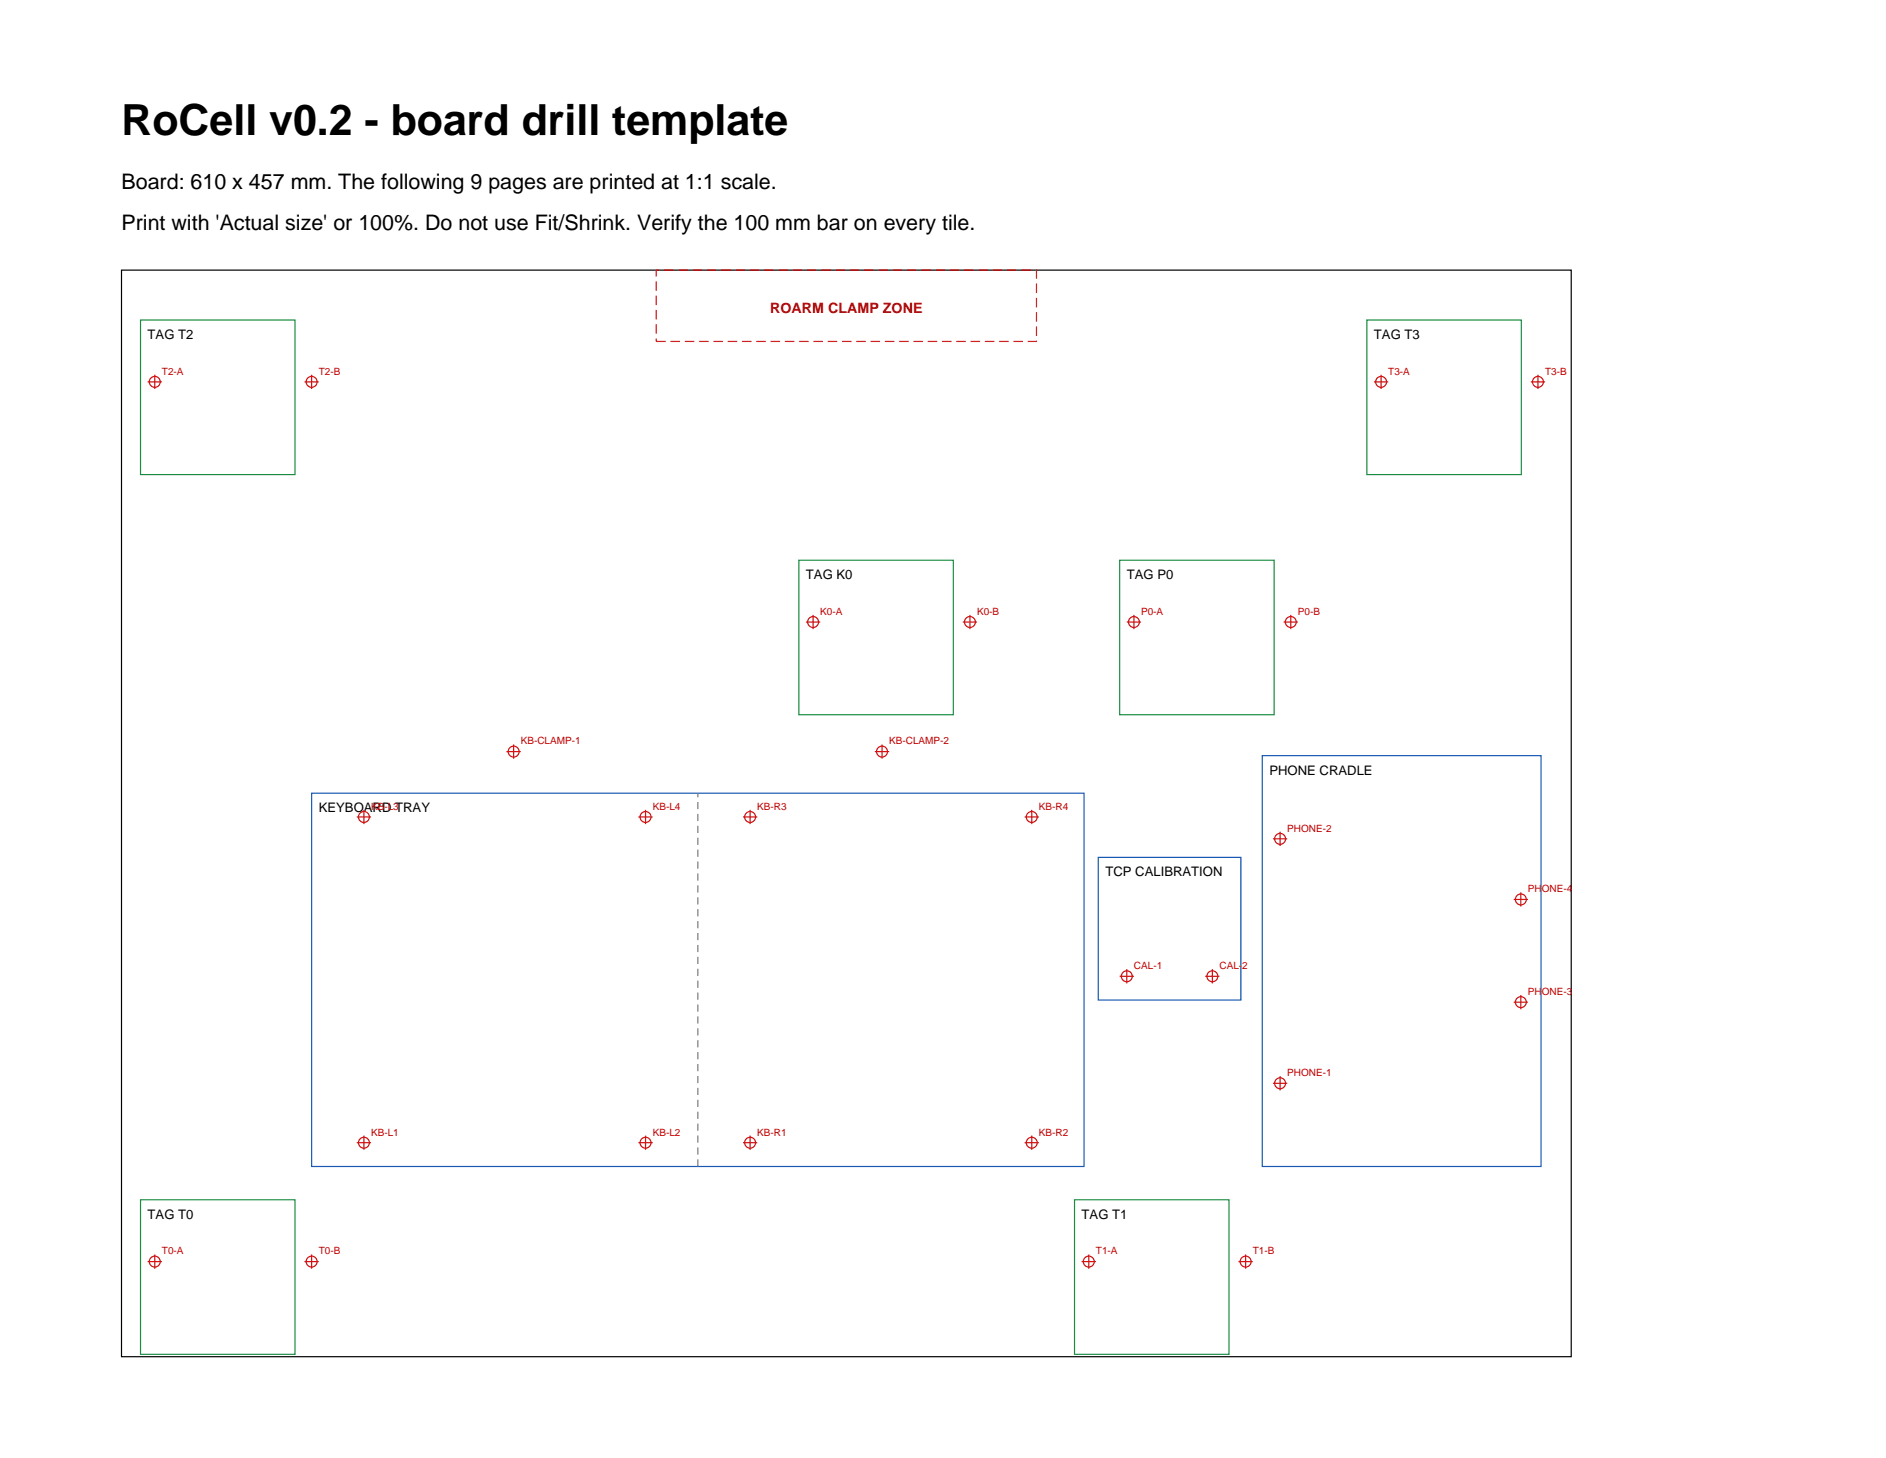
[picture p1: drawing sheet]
<svg xmlns="http://www.w3.org/2000/svg" width="279mm" height="216mm" viewBox="0 0 279 216" stroke-linecap="round" stroke-linejoin="round" font-family="sans-serif">
<path d="M18 40h214.8v160.9h-214.8z" fill="none" stroke="#000" stroke-width=".18"/>
<path d="M46.2 117.5h114.4v55.2h-114.4zM187 111.9h41.3v60.8h-41.3zM162.7 127h21.1v21.1h-21.1z" fill="none" stroke="#1a59b3" stroke-width=".18"/>
<path d="M20.8 47.4h22.9v22.9h-22.9zM202.5 47.4h22.9v22.9h-22.9zM118.3 83h22.9v22.8h-22.9zM165.9 83h22.9v22.8h-22.9zM20.8 177.7h22.9v22.8h-22.9zM159.2 177.7h22.9v22.8h-22.9z" fill="none" stroke="#1a8c40" stroke-width=".18"/>
<path d="M103.4 172.7v-55.2" fill="none" stroke="#737373" stroke-width=".18" stroke-dasharray="1.1 .7" stroke-linecap="butt"/>
<path d="M97.2 40h56.4v10.6h-56.4z" fill="none" stroke="#cc1a1a" stroke-width=".18" stroke-dasharray="1.4 .7" stroke-linecap="butt"/>
<g fill="none" stroke="#d90d0d" stroke-width=".18">
<path d="M21.9 56.5h2.1M22.9 55.5v2.1M45.1 56.5h2.1M46.2 55.5v2.1M203.5 56.5h2.2M204.6 55.5v2.1M226.8 56.5h2.1M227.8 55.5v2.1M119.4 92.1h2.1M120.5 91.1v2.1M142.6 92.1h2.1M143.7 91.1v2.1"/>
<path d="M166.9 92.1h2.1M168 91.1v2.1M190.2 92.1h2.1M191.2 91.1v2.1M53.9 119.9v2.1M75 111.3h2.1M76.1 110.2v2.2M95.6 119.9v2.1M111.1 119.9v2.1M129.6 111.3h2.1M130.7 110.2v2.2M152.8 119.9v2.1"/>
<path d="M52.9 121h2.1M94.6 121h2.1M110.1 121h2.1M151.8 121h2.1M188.6 124.2h2.1M189.6 123.2v2.1M224.2 133.2h2.2M225.3 132.1v2.1M165.9 144.6h2.1M166.9 143.5v2.1M178.5 144.6h2.2M179.6 143.5v2.1"/>
<path d="M189.6 159.4v2.1M224.2 148.4h2.2M225.3 147.3v2.2M52.9 169.2h2.1M53.9 168.2v2.1M94.6 169.2h2.1M95.6 168.2v2.1M110.1 169.2h2.1M111.1 168.2v2.1M151.8 169.2h2.1M152.8 168.2v2.1M188.6 160.4h2.1"/>
<path d="M21.9 186.8h2.1M22.9 185.8v2.1M45.1 186.8h2.1M46.2 185.8v2.1M160.2 186.8h2.2M161.3 185.8v2.1M183.5 186.8h2.1M184.5 185.8v2.1"/>
<circle cx="22.9" cy="56.5" r=".81"/>
<circle cx="46.2" cy="56.5" r=".81"/>
<circle cx="204.6" cy="56.5" r=".81"/>
<circle cx="227.8" cy="56.5" r=".81"/>
<circle cx="120.5" cy="92.1" r=".81"/>
<circle cx="143.7" cy="92.1" r=".81"/>
<circle cx="168" cy="92.1" r=".81"/>
<circle cx="191.2" cy="92.1" r=".81"/>
<circle cx="76.1" cy="111.3" r=".81"/>
<circle cx="130.7" cy="111.3" r=".81"/>
<circle cx="53.9" cy="121" r=".81"/>
<circle cx="95.6" cy="121" r=".81"/>
<circle cx="111.1" cy="121" r=".81"/>
<circle cx="152.8" cy="121" r=".81"/>
<circle cx="189.6" cy="124.2" r=".81"/>
<circle cx="225.3" cy="133.2" r=".81"/>
<circle cx="166.9" cy="144.6" r=".81"/>
<circle cx="179.6" cy="144.6" r=".81"/>
<circle cx="225.3" cy="148.4" r=".81"/>
<circle cx="53.9" cy="169.2" r=".81"/>
<circle cx="95.6" cy="169.2" r=".81"/>
<circle cx="111.1" cy="169.2" r=".81"/>
<circle cx="152.8" cy="169.2" r=".81"/>
<circle cx="189.6" cy="160.4" r=".81"/>
<circle cx="22.9" cy="186.8" r=".81"/>
<circle cx="46.2" cy="186.8" r=".81"/>
<circle cx="161.3" cy="186.8" r=".81"/>
<circle cx="184.5" cy="186.8" r=".81"/>
</g>
<text font-size="6.3" x="18" y="20">RoCell v0.2 - board drill template</text>
<g font-size="3.2">
<text x="18" y="28">Board: 610 x 457 mm. The following 9 pages are printed at 1:1 scale.</text>
<text x="18" y="34">Print with 'Actual size' or 100%. Do not use Fit/Shrink. Verify the 100 mm bar on every tile.</text>
</g>
<text font-size="2.1" fill="#a60000" x="114.1" y="46.3">ROARM CLAMP ZONE</text>
<g font-size="1.9">
<text x="21.9" y="50.2">TAG T2</text>
<text x="203.5" y="50.2">TAG T3</text>
<text x="119.4" y="85.8">TAG K0</text>
<text x="166.9" y="85.8">TAG P0</text>
<text x="188.1" y="114.7">PHONE CRADLE</text>
<text x="47.2" y="120.3">KEYBOARD TRAY</text>
<text x="163.8" y="129.8">TCP CALIBRATION</text>
<text x="21.9" y="180.5">TAG T0</text>
<text x="160.2" y="180.5">TAG T1</text>
</g>
<g font-size="1.5" fill="#b30000">
<text x="24" y="55.5">T2-A</text>
<text x="47.2" y="55.5">T2-B</text>
<text x="205.7" y="55.5">T3-A</text>
<text x="228.9" y="55.5">T3-B</text>
<text x="121.5" y="91.1">K0-A</text>
<text x="144.7" y="91.1">K0-B</text>
<text x="169" y="91.1">P0-A</text>
<text x="192.3" y="91.1">P0-B</text>
<text x="77.1" y="110.2">KB-CLAMP-1</text>
<text x="131.7" y="110.2">KB-CLAMP-2</text>
<text x="55" y="119.9">KB-L3</text>
<text x="96.7" y="119.9">KB-L4</text>
<text x="112.2" y="119.9">KB-R3</text>
<text x="153.9" y="119.9">KB-R4</text>
<text x="190.7" y="123.2">PHONE-2</text>
<text x="226.4" y="132.1">PHONE-4</text>
<text x="168" y="143.5">CAL-1</text>
<text x="180.7" y="143.5">CAL-2</text>
<text x="226.4" y="147.3">PHONE-3</text>
<text x="190.7" y="159.4">PHONE-1</text>
<text x="55" y="168.2">KB-L1</text>
<text x="96.7" y="168.2">KB-L2</text>
<text x="112.2" y="168.2">KB-R1</text>
<text x="153.9" y="168.2">KB-R2</text>
<text x="24" y="185.8">T0-A</text>
<text x="47.2" y="185.8">T0-B</text>
<text x="162.4" y="185.8">T1-A</text>
<text x="185.6" y="185.8">T1-B</text>
</g>
</svg>
